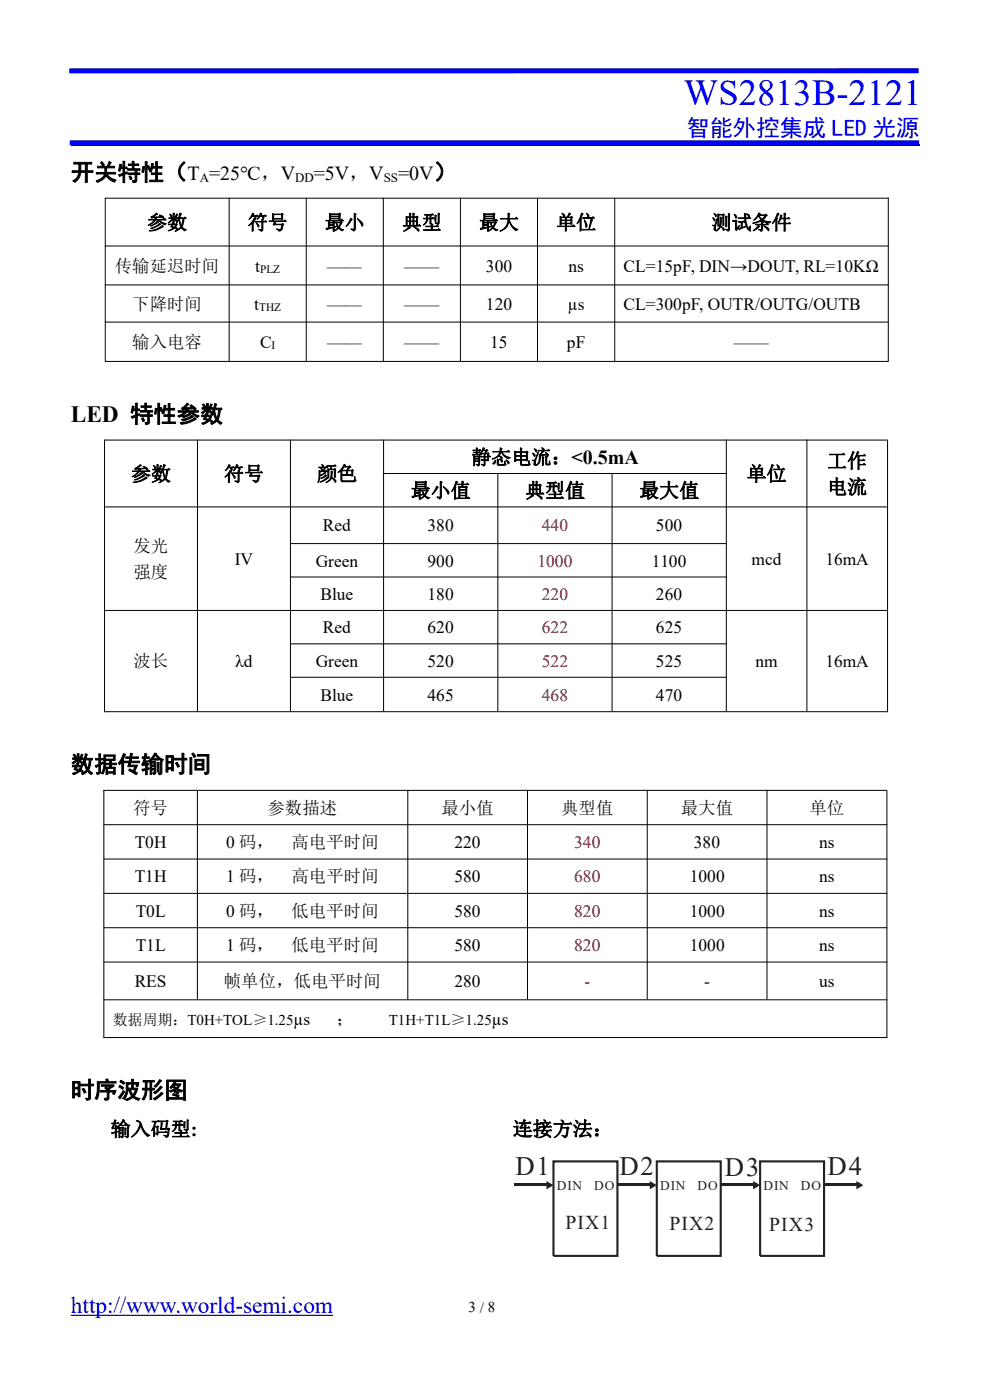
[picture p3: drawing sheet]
<svg xmlns="http://www.w3.org/2000/svg" width="210mm" height="297mm" viewBox="0 0 210 297" stroke-linecap="round" stroke-linejoin="round" font-family="sans-serif">
<path d="M15 30.8h180" fill="none" stroke="#000" stroke-width=".25"/>
<path d="M15 279h55.6" fill="none" stroke="#00f" stroke-width=".25"/>
<g fill="#00f">
<path d="M14.8 29.8h180.2v1l-180.2 .1z"/>
<path d="M14.7 14.5h180.2v1l-180.2 .1z"/>
</g>
<g fill="none" stroke="#000" stroke-width=".21">
<path d="M22.2 42h166.3M22.2 52.2h166.3M22.3 42v34.6M48.6 42v34.6M65 42v34.6M81.3 42v34.6M97.7 42v34.6M114 42v34.6M130.4 42v34.6M188.4 42v34.6M22.2 60.4h166.3M22.2 68.3h166.3"/>
<path d="M22.2 76.7h166.3M22.1 93.4h166.3M22.2 93.3v57.8M41.9 93.3v57.6M61.6 93.3v57.6M81.4 93.3v57.6M154.1 93.3v57.6M171.2 93.3v57.6M188.3 93.4v57.7M22.1 107.5h166.3M61.5 115.3h92.7M81.3 100.4h72.9"/>
<path d="M105.6 100.4v50.5M129.8 100.4v50.5M22.1 129.5h166.3M61.5 122.4h92.7M61.5 136.6h92.7M22.1 151h166.3M61.5 143.7h92.7M21.9 167.7h166.3M21.9 175h166.3M22 167.6v52.6M41.9 167.6v44.4M86.5 167.6v44.4"/>
<path d="M111.9 167.6v44.4M137.3 167.6v44.4M162.7 167.6v44.4M188.1 167.8v52.4M21.9 182.2h166.3M21.9 189.5h166.3M21.9 196.8h166.3M21.9 204.1h166.3M21.9 212.1h166.3M21.9 220.1h166.3"/>
</g>
<path d="M117.4 246.4h13.6v20h-13.6zM139.3 246.4h13.6v20h-13.6zM161.2 246.4h13.6v20h-13.6z" fill="none" stroke="#24211d" stroke-width=".45"/>
<path d="M137.8 250.5l1.5 .9-1.5 .9z" fill="#24211d"/>
<path d="M131 251.4h6.8" fill="none" stroke="#24211d" stroke-width=".45"/>
<path d="M159.7 250.5l1.5 .9-1.5 .9z" fill="#24211d"/>
<path d="M152.9 251.4h6.8" fill="none" stroke="#24211d" stroke-width=".45"/>
<path d="M181.7 250.5l1.5 .9-1.5 .9z" fill="#24211d"/>
<path d="M174.8 251.4h6.9" fill="none" stroke="#24211d" stroke-width=".45"/>
<path d="M115.9 250.5l1.5 .9-1.5 .9z" fill="#24211d"/>
<path d="M109.1 251.4h6.8" fill="none" stroke="#24211d" stroke-width=".45"/>
<text font-size="7.7" fill="#00f" x="145.1" y="22.2">WS2813B-2121</text>
<g font-size="5.6" fill="#24211d">
<text x="109.4" y="249.4">D1</text>
<text x="131.4" y="249.4">D2</text>
<text x="153.8" y="249.5">D3</text>
<text x="175.6" y="249.2">D4</text>
</g>
<g font-size="5" fill="#00f">
<text x="145.6" y="28.9">智能外控集成 LED 光源</text>
<text x="15" y="278.4">http://www.world-semi.com</text>
</g>
<g font-size="5">
<text x="15" y="38.2">开关特性（</text>
<text x="92" y="38.2">）</text>
<text x="15" y="89.6">LED 特性参数</text>
<text x="15" y="163.8">数据传输时间</text>
<text x="15" y="233">时序波形图</text>
</g>
<g font-size="4.2">
<text x="39.8" y="38.2">T =25℃，V</text>
<text x="66.5" y="38.2">=5V，V</text>
<text x="84.5" y="38.2">=0V</text>
<text x="31.2" y="48.7">参数</text>
<text x="52.5" y="48.7">符号</text>
<text x="68.9" y="48.7">最小</text>
<text x="85.3" y="48.7">典型</text>
<text x="101.6" y="48.7">最大</text>
<text x="118" y="48.7">单位</text>
<text x="151" y="48.7">测试条件</text>
<text x="27.8" y="102">参数</text>
<text x="47.5" y="102">符号</text>
<text x="67.3" y="102">颜色</text>
<text x="100" y="98.4">静态电流：&lt;0.5mA</text>
<text x="158.4" y="102">单位</text>
<text x="175.5" y="99.2">工作</text>
<text x="87.1" y="105.5">最小值</text>
<text x="111.4" y="105.5">典型值</text>
<text x="135.6" y="105.5">最大值</text>
<text x="175.5" y="104.8">电流</text>
<text x="23.5" y="241">输入码型:</text>
<text x="108.8" y="241">连接方法：</text>
</g>
<g font-size="4.2" fill="#24211d">
<text x="119.9" y="260.8">PIX1</text>
<text x="142" y="260.9">PIX2</text>
<text x="163.2" y="261.1">PIX3</text>
</g>
<g font-size="3.7">
<text x="24.3" y="57.6">传输延迟时间</text>
<text x="54.1" y="57.6">t</text>
<text x="69.4" y="57.6">——</text>
<text x="85.8" y="57.6">——</text>
<text x="103.1" y="57.6">300</text>
<text x="120.6" y="57.6">ns</text>
<text x="132.3" y="57.6">CL=15pF, DIN→DOUT, RL=10KΩ</text>
<text x="28.1" y="65.7">下降时间</text>
<text x="53.9" y="65.7">t</text>
<text x="69.4" y="65.7">——</text>
<text x="85.8" y="65.7">——</text>
<text x="103.1" y="65.7">120</text>
<text x="120.4" y="65.7">µs</text>
<text x="132.3" y="65.7">CL=300pF, OUTR/OUTG/OUTB</text>
<text x="28.1" y="73.8">输入电容</text>
<text x="55.2" y="73.8">C</text>
<text x="69.4" y="73.8">——</text>
<text x="85.8" y="73.8">——</text>
<text x="104" y="73.8">15</text>
<text x="120.3" y="73.8">pF</text>
<text x="155.7" y="73.8">——</text>
<text x="68.5" y="112.8">Red</text>
<text x="90.7" y="112.8">380</text>
<text x="139.1" y="112.8">500</text>
<text x="28.3" y="117.1">发光</text>
<text x="49.8" y="119.8">IV</text>
<text x="159.4" y="119.8">mcd</text>
<text x="175.1" y="119.8">16mA</text>
<text x="28.3" y="122.6">强度</text>
<text x="67" y="120.2">Green</text>
<text x="90.7" y="120.2">900</text>
<text x="138.3" y="120.2">1100</text>
<text x="68" y="127.3">Blue</text>
<text x="90.7" y="127.3">180</text>
<text x="139.1" y="127.3">260</text>
<text x="68.5" y="134.4">Red</text>
<text x="90.7" y="134.4">620</text>
<text x="139.1" y="134.4">625</text>
<text x="28.3" y="141.6">波长</text>
<text x="50" y="141.6">λd</text>
<text x="67" y="141.5">Green</text>
<text x="90.7" y="141.5">520</text>
<text x="139.1" y="141.5">525</text>
<text x="160.2" y="141.6">nm</text>
<text x="175.1" y="141.6">16mA</text>
<text x="68" y="148.6">Blue</text>
<text x="90.7" y="148.6">465</text>
<text x="139.1" y="148.6">470</text>
<text x="28.2" y="172.6">符号</text>
<text x="56.8" y="172.6">参数描述</text>
<text x="93.6" y="172.6">最小值</text>
<text x="119" y="172.6">典型值</text>
<text x="144.4" y="172.6">最大值</text>
<text x="171.7" y="172.6">单位</text>
<text x="28.6" y="179.9">T0H</text>
<text x="48" y="179.9">0 码，</text>
<text x="61.8" y="179.9">高电平时间</text>
<text x="96.4" y="179.9">220</text>
<text x="147.2" y="179.9">380</text>
<text x="173.8" y="179.9">ns</text>
<text x="28.6" y="187.2">T1H</text>
<text x="48" y="187.2">1 码，</text>
<text x="61.8" y="187.2">高电平时间</text>
<text x="96.4" y="187.2">580</text>
<text x="146.3" y="187.2">1000</text>
<text x="173.8" y="187.2">ns</text>
<text x="28.8" y="194.5">T0L</text>
<text x="48" y="194.5">0 码，</text>
<text x="61.8" y="194.5">低电平时间</text>
<text x="96.4" y="194.5">580</text>
<text x="146.3" y="194.5">1000</text>
<text x="173.8" y="194.5">ns</text>
<text x="28.8" y="201.8">T1L</text>
<text x="48" y="201.8">1 码，</text>
<text x="61.8" y="201.8">低电平时间</text>
<text x="96.4" y="201.8">580</text>
<text x="146.3" y="201.8">1000</text>
<text x="173.8" y="201.8">ns</text>
<text x="28.6" y="209.4">RES</text>
<text x="47.5" y="209.4">帧单位，低电平时间</text>
<text x="96.4" y="209.4">280</text>
<text x="149.4" y="209.4">-</text>
<text x="173.8" y="209.4">us</text>
<text x="62.3" y="217.4">µs</text>
<text x="71.4" y="217.4">；</text>
<text x="104.3" y="217.4">µs</text>
</g>
<g font-size="3.7" fill="#c00000">
<text x="114.9" y="112.8">440</text>
<text x="114" y="120.2">1000</text>
<text x="114.9" y="127.3">220</text>
<text x="114.9" y="134.4">622</text>
<text x="114.9" y="141.5">522</text>
<text x="114.9" y="148.6">468</text>
<text x="121.8" y="179.9">340</text>
<text x="121.8" y="187.2">680</text>
<text x="121.8" y="194.5">820</text>
<text x="121.8" y="201.8">820</text>
<text x="124" y="209.4">-</text>
</g>
<g font-size="3.2">
<text x="23.9" y="217.4">数据周期：T0H+TOL≥1.25</text>
<text x="82.5" y="217.4">T1H+T1L≥1.25</text>
<text x="99.4" y="278.4">3 / 8</text>
</g>
<g font-size="2.8">
<text x="42.4" y="38.5">A</text>
<text x="62.6" y="38.5">DD</text>
<text x="81.4" y="38.5">SS</text>
</g>
<g font-size="2.8" fill="#24211d">
<text x="118.2" y="252.5">DIN</text>
<text x="126.1" y="252.5">DO</text>
<text x="140.1" y="252.5">DIN</text>
<text x="148" y="252.5">DO</text>
<text x="162" y="252.5">DIN</text>
<text x="169.9" y="252.5">DO</text>
</g>
<g font-size="2.4">
<text x="55.2" y="57.9">PLZ</text>
<text x="54.9" y="66">THZ</text>
<text x="57.6" y="74.1">I</text>
</g>
</svg>
